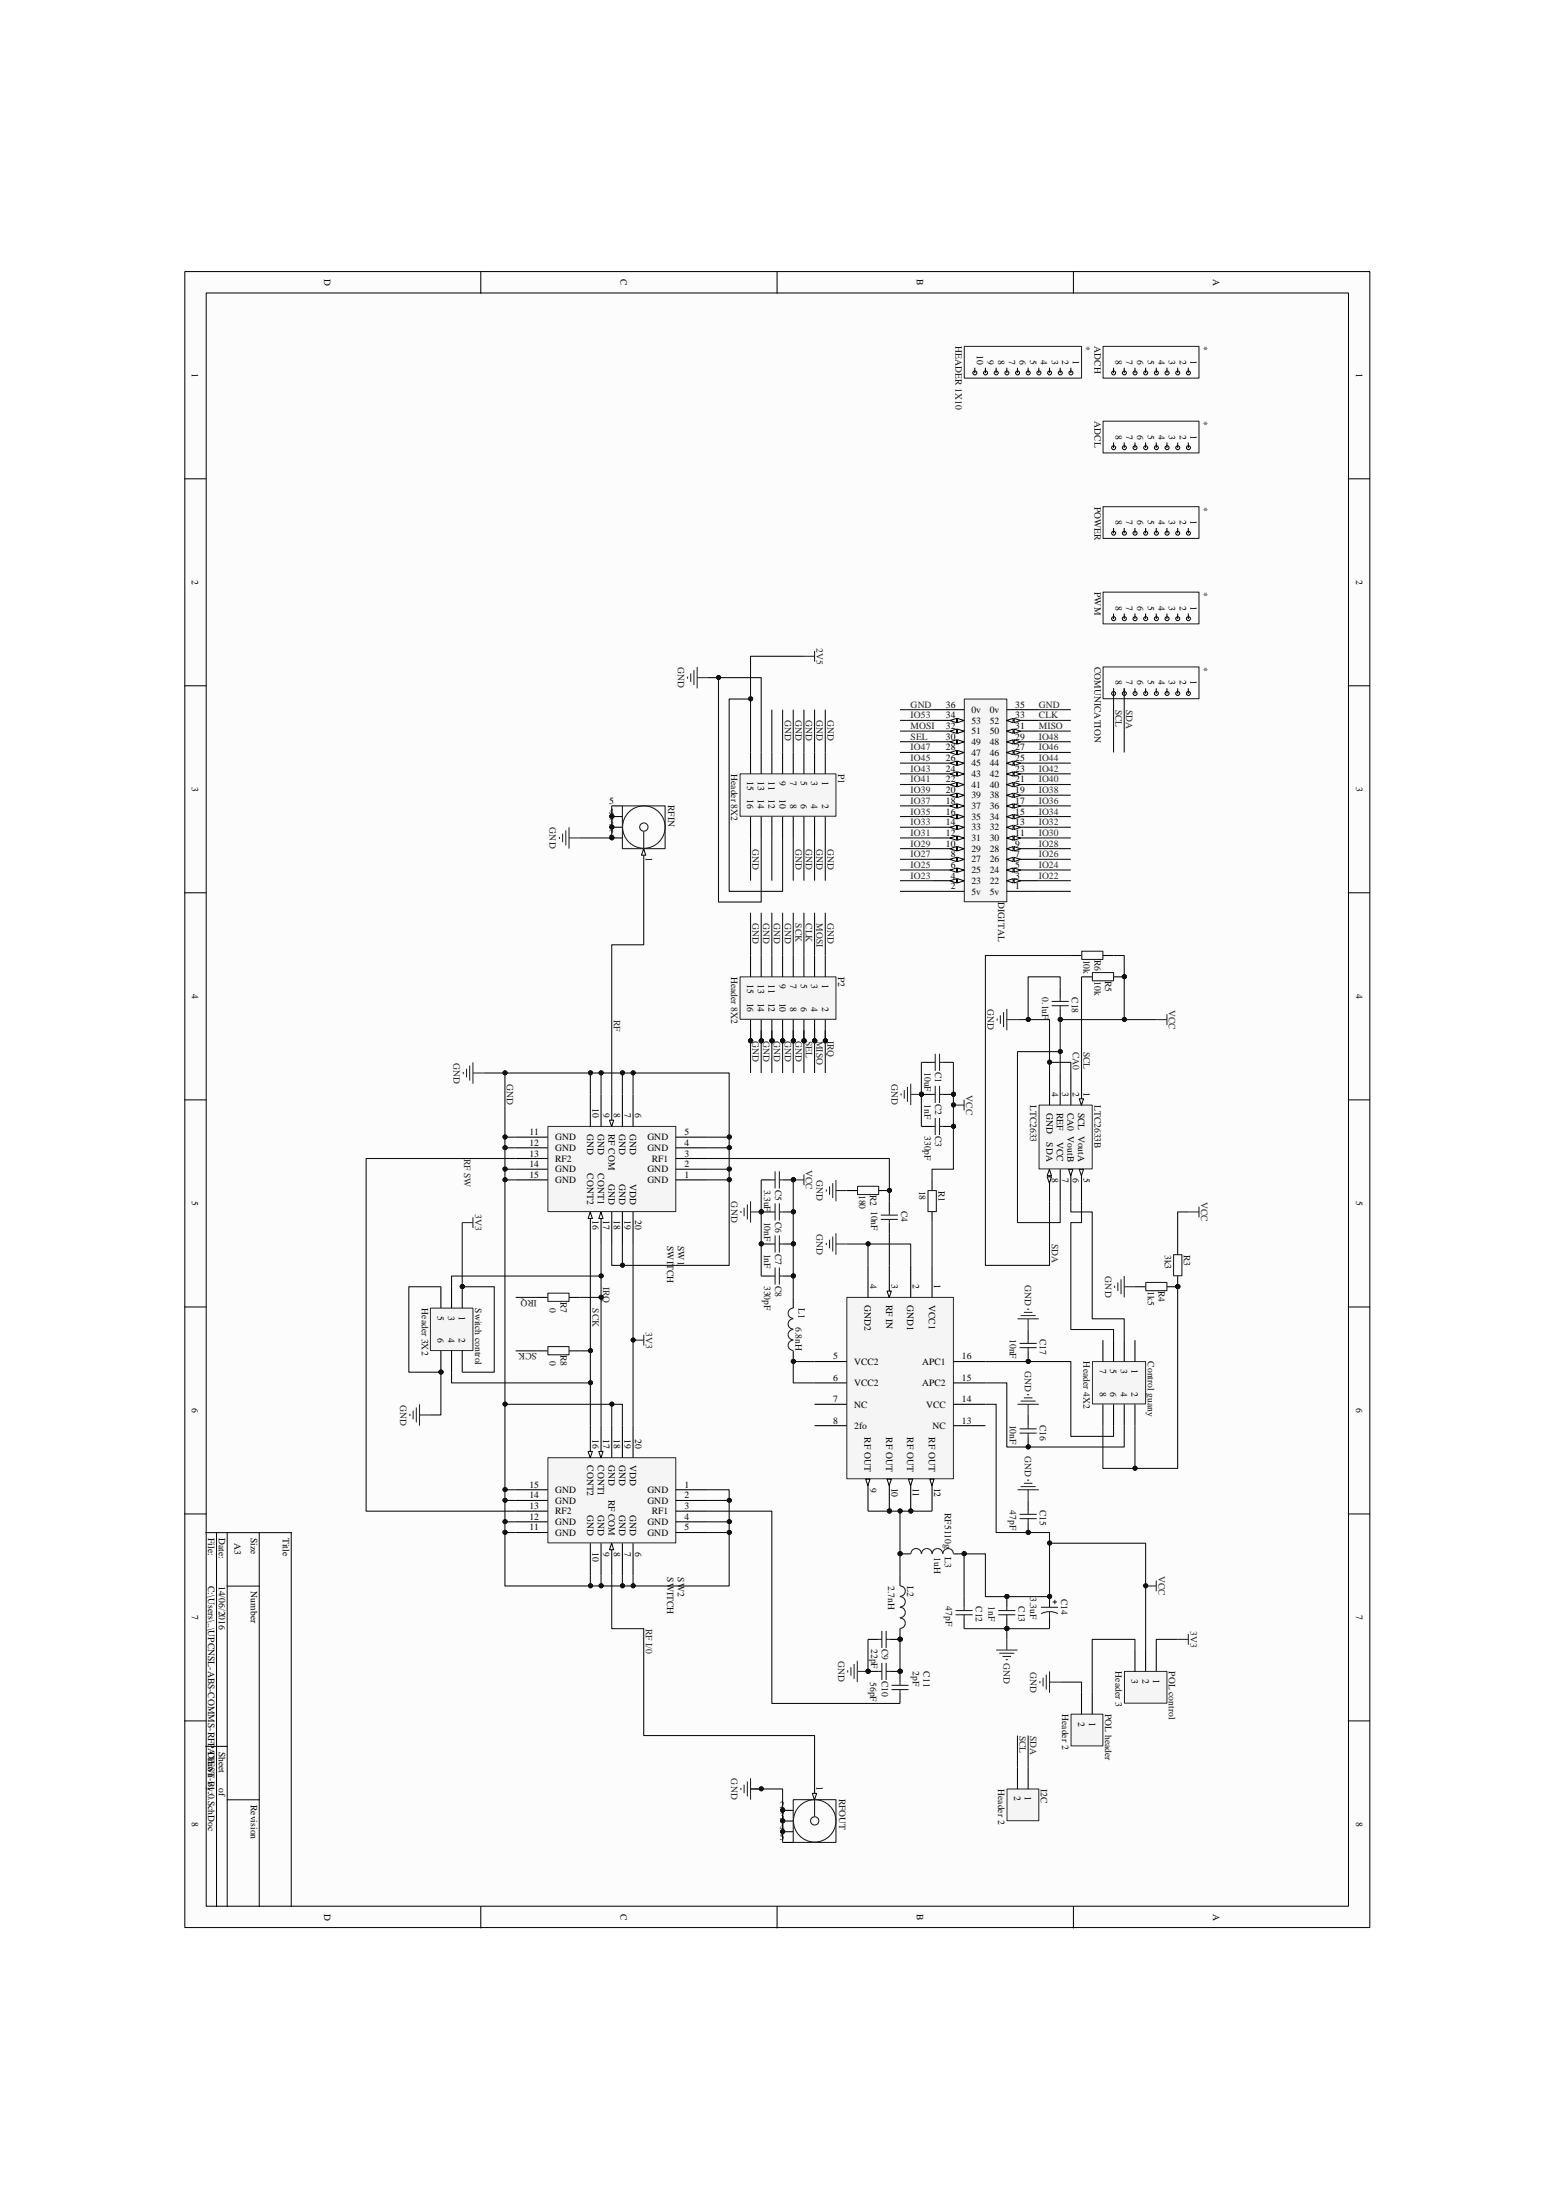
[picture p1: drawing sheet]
# Altium schematic sheet UPCNSL-ABS-COMMS-RFPATEST-v1.0.SchDoc
size A3

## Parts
(Parts that share a designator on the sheet are numbered #1, #2 ... from top to bottom, then left to right.)
*#1  ADCH  [ADCH]
*#2  ADCL  [ADCH]
*#3  POWER  [ADCH]
*#4  PWM  [ADCH]
*#5  COMUNICATION  [ADCH]
*#6  HEADER 1X10  [HEADER 1X10]
C1  value 10uF  [CAP0603]  (hidden comment: CAP0603)
C2  value 1nF  [CAP0603]  (hidden comment: CAP0603)
C3  value 330pF  [CAP0603]  (hidden comment: CAP0603)
C4  value 10nF  [CAP0603]  (hidden comment: CAP0603)
C5  value 3.3uF  [CAP0603]  (hidden comment: CAP0603)
C6  value 10nF  [CAP0603]  (hidden comment: CAP0603)
C7  value 1nF  [CAP0603]  (hidden comment: CAP0603)
C8  value 330pF  [CAP0603]  (hidden comment: CAP0603)
C9  value 22pF  [CAP0603]  (hidden comment: CAP0603)
C10  value 2pF  [CAP0603]  (hidden comment: CAP0603)
C11  value 56pF  [CAP0603]  (hidden comment: CAP0603)
C12  value 47pF  [CAP0603]  (hidden comment: CAP0603)
C13  value 1nF  [CAP0603]  (hidden comment: CAP0603)
C14  value 3.3uF  [CAP0603]
C15  value 47pF  [CAP0603]  (hidden comment: CAP0603)
C16  value 10nF  [CAP0603]  (hidden comment: CAP0603)
C17  value 10nF  [CAP0603]  (hidden comment: CAP0603)
C18  value 0.1uF  [CAP0603]  (hidden comment: CAP0603)
Control_guany  Header 4X2  [HDR2X4]
DIGITAL  IO_36  [HEADER 2X18]  (value not drawn)
I2C  Header 2  [HDR1X2]
L1  value 6.8nH  [CAP0603]  (hidden comment: LT2)
L2  value 2.7nH  [CAP0603]  (hidden comment: LT2)
L3  value 1uH  [NR3012 - duplicate]  (hidden comment: LT2)
LTC2633  LTC2633  [LTC2633 - duplicate1]  (part B of 2)
P1  Header 8X2  [AX5043 - duplicate]
P2  Header 8X2  [AX5043 - duplicate]
POL_control  Header 3  [HDR1X3]
POL_header  Header 2  [HDR1X2]
R1  value 18  [RES0603]  (hidden comment: RES0603)
R2  value 180  [RES0603]  (hidden comment: RES0603)
R3  value 3k3  [RES0603]  (hidden comment: RES0603)
R4  value 1k5  [RES0603]  (hidden comment: RES0603)
R5  value 10k  [RES0603]  (hidden comment: RES0603)
R6  value 10k  [RES0603]  (hidden comment: RES0603)
R7  value 0  [0603]  (hidden comment: RES0603)
R8  value 0  [0603]  (hidden comment: RES0603)
RF5110g  RF5110g  [RF5110g - duplicate3]
RFIN  ANTENNA  [MCX5.08-H5]  (value not drawn)
RFOUT  ANTENNA  [MCX5.08-H5]  (value not drawn)
SW1  SWITCH  [Switch]
SW2  SWITCH  [Switch]
Switch_control  Header 3X2  [HDR2X3]

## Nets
2V5: P1.10 P1.15
3V3: POL_control.1 SW1.20(VDD) SW2.20(VDD) Switch_control.1 Switch_control.2
GND: C1.1 C2.1 C3.1 C5.1 C6.1 C7.1 C8.1 C9.1 C10.1 C12.1 C13.1 C14.2 C15.2 C16.2 C17.2 C18.2 DIGITAL.35(0v) DIGITAL.36(0v) LTC2633.2(CA0) LTC2633.4(GND) P1.1 P1.2 P1.3 P1.4 P1.5 P1.6 P1.7 P1.8 P1.9 P1.13 P1.14 P1.16 P2.1 P2.8 P2.9 P2.10 P2.11 P2.12 P2.13 P2.14 P2.15 P2.16 POL_header.2 R2.1 R4.1 RF5110g.2(GND1) RF5110g.4(GND2) RFIN.2(GND) RFIN.3(GND) RFIN.4(GND) RFIN.5(GND) RFOUT.2(GND) RFOUT.3(GND) RFOUT.4(GND) RFOUT.5(GND) SW1.1(GND) SW1.2(GND) SW1.4(GND) SW1.5(GND) SW1.6(GND) SW1.7(GND) SW1.9(GND) SW1.10(GND) SW1.11(GND) SW1.12(GND) SW1.14(GND) SW1.15(GND) SW1.18(GND) SW1.19(GND) SW2.1(GND) SW2.2(GND) SW2.4(GND) SW2.5(GND) SW2.6(GND) SW2.7(GND) SW2.9(GND) SW2.10(GND) SW2.11(GND) SW2.12(GND) SW2.14(GND) SW2.15(GND) SW2.18(GND) SW2.19(GND) Switch_control.5 Switch_control.6
VCC: C1.2 C2.2 C3.2 C5.2 C6.2 C7.2 C8.2 C12.2 C13.2 C14.1 C15.1 C18.1 L1.2 L3.2 LTC2633.3(REF) LTC2633.7(VCC) POL_control.2 R1.1 R3.1 R5.2 R6.2 RF5110g.14(VCC)
CLK: DIGITAL.33(52) P2.5
IO22: DIGITAL.3(22)
IO23: DIGITAL.4(23)
IO24: DIGITAL.5(24)
IO25: DIGITAL.6(25)
IO26: DIGITAL.7(26)
IO27: DIGITAL.8(27)
IO28: DIGITAL.9(28)
IO29: DIGITAL.10(29)
IO30: DIGITAL.11(30)
IO31: DIGITAL.12(31)
IO32: DIGITAL.13(32)
IO33: DIGITAL.14(33)
IO34: DIGITAL.15(34)
IO35: DIGITAL.16(35)
IO36: DIGITAL.17(36)
IO37: DIGITAL.18(37)
IO38: DIGITAL.19(38)
IO39: DIGITAL.20(39)
IO40: DIGITAL.21(40)
IO41: DIGITAL.22(41)
IO42: DIGITAL.23(42)
IO43: DIGITAL.24(43)
IO44: DIGITAL.25(44)
IO45: DIGITAL.26(45)
IO46: DIGITAL.27(46)
IO47: DIGITAL.28(47)
IO48: DIGITAL.29(48)
IO53: DIGITAL.34(53)
IRQ: P2.2 R7.1 R7.2 SW1.17(CONT1) SW2.17(CONT1) Switch_control.3
MISO: DIGITAL.31(50) P2.4
MOSI: DIGITAL.32(51) P2.3
RF: RFIN.1(Signal) SW1.8(RF_COM)
RF I/0: RFOUT.1(Signal) SW2.8(RF_COM)
RF SW: SW1.13(RF2) SW2.13(RF2)
SCK: P2.7 R8.1 R8.2 SW1.16(CONT2) SW2.16(CONT2) Switch_control.4
SCL: *#5.8 I2C.2 LTC2633.1(SCL) R5.1
SDA: *#5.7 I2C.1 LTC2633.8(SDA) R6.1
SEL: DIGITAL.30(49) P2.6
NetC4_1: C4.1 RF5110g.3(RF_IN)
NetC4_2: C4.2 R2.2 SW1.3(RF1)
NetC9_2: C9.2 C10.2 C11.2 L2.2
NetC11_1: C11.1 SW2.3(RF1)
NetC16_1: C16.1 Control_guany.4 RF5110g.15(APC2)
NetC17_1: C17.1 Control_guany.6 RF5110g.16(APC1)
NetControl_guany_2: Control_guany.2 Control_guany.8 R3.2 R4.2
NetControl_guany_3: Control_guany.3 LTC2633.6(VoutB)
NetControl_guany_5: Control_guany.5 LTC2633.5(VoutA)
NetL1_1: L1.1 RF5110g.5(VCC2) RF5110g.6(VCC2)
NetL2_1: L2.1 L3.1 RF5110g.9(RF_OUT) RF5110g.10(RF_OUT) RF5110g.11(RF_OUT) RF5110g.12(RF_OUT)
NetPOL_control_3: POL_control.3 POL_header.1
NetR1_2: R1.2 RF5110g.1(VCC1)

Not connected (* = marked no-connect by the designer): *#1 1 2 3 4 5 6 7 8; *#2 1 2 3 4 5 6 7 8; *#3 1 2 3 4 5 6 7 8; *#4 1 2 3 4 5 6 7 8; *#5 1 2 3 4 5 6; *#6 1 2 3 4 5 6 7 8 9 10; Control_guany 1 7; DIGITAL 1(5v) 2(5v); P1 11 12; RF5110g 7(NC) 8(2fo) 13(NC)

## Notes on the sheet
- Labels drawn without touching a wire or pin: CA0
